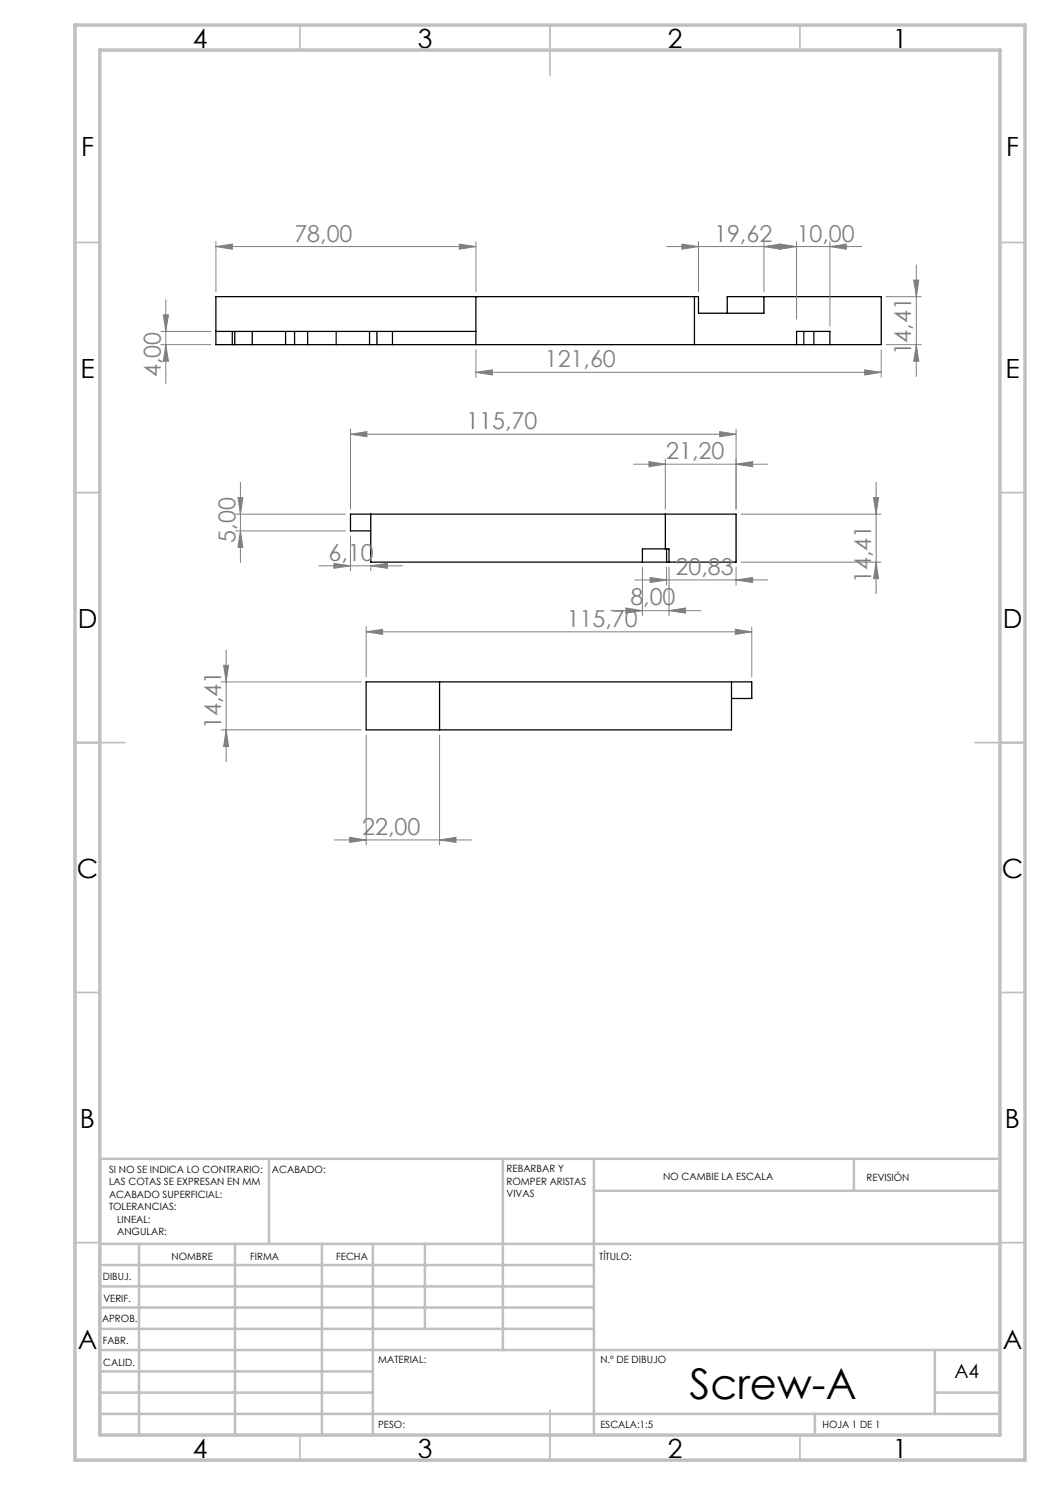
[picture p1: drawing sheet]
<svg xmlns="http://www.w3.org/2000/svg" width="210mm" height="297mm" viewBox="0 0 210 297" stroke-linecap="round" stroke-linejoin="round" font-family="sans-serif">
<g fill="none" stroke="#000" stroke-width=".25">
<path d="M95.2 59.3v9.6M138.9 59.3v9.6M152.8 59.3h-7.3v3.3M152.8 59.3v3.3h-13.1v-3.3h-96.5v9.6h3.8M152.8 59.3h23.4v9.6h-13.4M43.2 66.3h52M46.5 66.3v2.6M47 68.9h3.4M47 66.3v2.6M50.4 68.9h6.7M50.4 66.3v2.6M57.1 68.9h1.8"/>
<path d="M57.1 66.3v2.6M58.9 68.9h2.6M58.9 66.3v2.6M61.5 68.9h5.7M61.5 66.3v2.6M67.2 68.9h6.7M67.2 66.3v2.6M73.9 68.9h1.5M73.9 66.3v2.6M75.4 68.9h85.4M75.4 66.3v2.6M78.5 66.3v2.6"/>
<path d="M159.3 68.9v-2.6h6.7v2.6M160.8 68.9h2M160.8 66.3v2.6M162.8 66.3v2.6M74.2 102.8v9.6h73v-9.6h-77.1v3.4h4.1M128.5 112.4v-2.6h5.3v2.6M133.1 102.8v7M133.3 109.8v2.6M87.9 136.4v9.6M146.3 136.4v9.6h-73.1v-9.6h77.2v3.3h-4.1"/>
</g>
<g fill="none" stroke="#808080" stroke-width=".2">
<path d="M33.2 59.9v16.8M43.2 49.3l3.3-.5v1zM43.2 48.3v10M43.2 49.3h52M91.9 48.8l3.3 .5-3.3 .5zM95.2 48.3v10M133.3 49.3h39M136.4 48.8l3.3 .5-3.3 .5zM139.7 48.3v10M152.8 49.3l3.3-.5v1zM152.8 48.3v10M156 48.8l3.3 .5-3.3 .5z"/>
<path d="M159.3 48.3v15.5M166 49.3l3.3-.5v1zM166 48.3v17M177.2 59.3h7.1M182.7 56h1.1l-.5 3.3zM183.3 53v22.3M32.2 68.9h10M32.2 66.3h10M32.7 63h1l-.5 3.3zM33.2 68.9l.5 3.3h-1zM95.2 74.5l3.3-.5v1zM95.2 70v5.5"/>
<path d="M95.2 74.5h81M172.9 74l3.3 .5-3.3 .5zM176.2 70v5.5M177.2 68.9h7.1M183.3 68.9l.5 3.3h-1.1zM47.6 99.5h1l-.5 3.3zM48.1 96.5v16M70.1 86.9l3.3-.6v1zM70.1 85.8v16M70.1 86.9h77.1M126.7 92.8h26.9M129.8 92.3l3.3 .5-3.3 .5z"/>
<path d="M133.1 91.8v10M143.9 86.3l3.3 .6-3.3 .4zM147.2 92.8l3.3-.5v1zM147.2 85.8v16M174.7 99.5h1l-.5 3.3zM175.2 96.5v22.3M47.1 102.8h22M47.1 106.2h22M48.1 106.2l.5 3.3h-1zM63.7 113.2h16.8M66.8 112.7l3.3 .5-3.3 .5zM70.1 107.2v7"/>
<path d="M74.2 113.2l3.3-.5v1zM74.2 113.4v.8M127 116h26.6M128.5 113.4v9.7M130 115.5l3.3 .5-3.3 .5zM133.3 113.4v3.6M133.8 113.4v9.7M147.2 116l3.3-.5v1zM147.2 113.4v3.6M148.2 112.4h28M148.2 102.8h28M175.2 112.4l.5 3.3h-1z"/>
<path d="M44.2 136.4h28M44.7 133.1h1l-.5 3.3zM45.2 130v22.3M73.2 126.4l3.3-.5v1zM73.2 125.4v10M73.2 126.4h77.2M122.1 122.1h18.1M125.2 121.6l3.3 .5-3.3 .5zM133.8 122.1l3.3-.5v1zM147.1 125.9l3.3 .5-3.3 .5zM150.4 125.4v10M44.2 146h28"/>
<path d="M45.2 146l.5 3.3h-1zM73.2 147v22M87.9 147v22M66.9 168h27.4M69.9 167.5l3.3 .5-3.3 .5zM87.9 168l3.3-.5v1z"/>
</g>
<g fill="none" stroke="#c0c0c0" stroke-width=".35">
<path d="M60 5v5M110 5v10M160 5v5M15 48.5h5M200 48.5h5M15 98.5h5M200 98.5h5M15 148.5h10M195 148.5h10M15 198.5h5M200 198.5h5M15 248.5h5"/>
<path d="M200 248.5h5M60 287v5M110 282v10M160 287v5"/>
</g>
<g fill="none" stroke="#c0c0c0" stroke-width=".5">
<path d="M53.8 231.8v17M100.6 231.8v38.2M118.8 231.8v55.2M118.8 238.2h81.2M170.8 231.8v6.4M200 231.8h-180v55.2M20 248.8h180M20 257.3h98.8M20 253h98.8M27.8 248.8v38.2M47 248.8v38.2M64.4 248.8v38.2"/>
<path d="M74.6 248.8v38.2M85 248.8v17M20 265.8h98.8M20 261.5h98.8M20 278.5h54.6M20 274.3h54.6M20 270h180M187 278.5h13M187 270v12.8M20 282.8h180M163 282.8v4.2"/>
</g>
<path d="M15 5h190v287h-190zM20 10h180v277h-180z" fill="none" stroke="#c0c0c0" stroke-width=".7"/>
<g fill="#808080">
<path d="M91.9 48.8l3.3 .5-3.3 .5zM43.2 49.3l3.3-.5v1zM152.8 49.3l3.3-.5v1zM136.4 48.8l3.3 .5-3.3 .5zM166 49.3l3.3-.5v1zM156 48.8l3.3 .5-3.3 .5zM147.2 92.8l3.3-.5v1zM129.8 92.3l3.3 .5-3.3 .5zM133.8 122.1l3.3-.5v1zM125.2 121.6l3.3 .5-3.3 .5z"/>
<path d="M95.2 74.5l3.3-.5v1zM172.9 74l3.3 .5-3.3 .5zM130 115.5l3.3 .5-3.3 .5zM147.2 116l3.3-.5v1zM70.1 86.9l3.3-.6v1zM143.9 86.3l3.3 .6-3.3 .4zM66.8 112.7l3.3 .5-3.3 .5zM74.2 113.2l3.3-.5v1zM69.9 167.5l3.3 .5-3.3 .5zM87.9 168l3.3-.5v1zM73.2 126.4l3.3-.5v1zM147.1 125.9l3.3 .5-3.3 .5z"/>
<path d="M183.3 68.9l.5 3.3h-1.1zM182.7 56h1.1l-.5 3.3zM175.2 112.4l.5 3.3h-1zM174.7 99.5h1l-.5 3.3zM48.1 106.2l.5 3.3h-1zM47.6 99.5h1l-.5 3.3z"/>
<path d="M45.2 146l.5 3.3h-1zM44.7 133.1h1l-.5 3.3z"/>
<path d="M32.7 63h1l-.5 3.3zM33.2 68.9l.5 3.3h-1z"/>
</g>
<text font-size="8.5" x="137.9" y="279.7">Screw-A</text>
<g font-size="5.3">
<text x="38.5" y="9.5">4</text>
<text x="83.5" y="9.5">3</text>
<text x="133.6" y="9.5">2</text>
<text x="178.6" y="9.5">1</text>
<text x="16.2" y="31.3">F</text>
<text x="201.2" y="31.3">F</text>
<text x="16.1" y="75.5">E</text>
<text x="201.1" y="75.5">E</text>
<text x="15.5" y="125.5">D</text>
<text x="200.5" y="125.5">D</text>
<text x="15.4" y="175.5">C</text>
<text x="200.4" y="175.5">C</text>
<text x="16" y="225.5">B</text>
<text x="201" y="225.5">B</text>
<text x="15.5" y="269.8">A</text>
<text x="200.5" y="269.8">A</text>
<text x="38.5" y="291.5">4</text>
<text x="83.5" y="291.5">3</text>
<text x="133.6" y="291.5">2</text>
<text x="178.6" y="291.5">1</text>
</g>
<g font-size="4.7" fill="#808080">
<text x="58.9" y="48.3">78,00</text>
<text x="142.8" y="48.3">19,62</text>
<text x="159.3" y="48.3">10,00</text>
<text x="182.3" y="71.1" transform="rotate(-90 182.3 71.1)">14,41</text>
<text x="32.2" y="75.4" transform="rotate(-90 32.2 75.4)">4,00</text>
<text x="109" y="73.4">121,60</text>
<text x="93.3" y="85.8">115,70</text>
<text x="133.2" y="91.8">21,20</text>
<text x="47.1" y="108.5" transform="rotate(-90 47.1 108.5)">5,00</text>
<text x="65.7" y="112.1">6,10</text>
<text x="135.1" y="115">20,83</text>
<text x="174.2" y="116.6" transform="rotate(-90 174.2 116.6)">14,41</text>
<text x="113.3" y="125.3">115,70</text>
<text x="126.1" y="121.1">8,00</text>
<text x="44.2" y="145.8" transform="rotate(-90 44.2 145.8)">14,41</text>
<text x="72.4" y="167">22,00</text>
</g>
<text font-size="3.9" x="190.9" y="275.5">A4</text>
<g font-size="2">
<text x="21.8" y="234.6">SI NO SE INDICA LO CONTRARIO:</text>
<text x="21.8" y="237.1">LAS COTAS SE EXPRESAN EN MM</text>
<text x="21.8" y="239.6">ACABADO SUPERFICIAL:</text>
<text x="54.4" y="234.6">ACABADO:</text>
<text x="101.3" y="234.5">REBARBAR Y</text>
<text x="101.3" y="237">ROMPER ARISTAS</text>
<text x="101.3" y="239.5">VIVAS</text>
<text x="132.6" y="236">NO CAMBIE LA ESCALA</text>
<text x="173.3" y="236.2">REVISIÓN</text>
<text x="21.8" y="242.1">TOLERANCIAS:</text>
<text x="23.4" y="244.6">LINEAL:</text>
<text x="23.4" y="247.1">ANGULAR:</text>
<text x="34.3" y="252">NOMBRE</text>
<text x="50" y="251.9">FIRMA</text>
<text x="67.2" y="251.9">FECHA</text>
<text x="119.9" y="251.9">TÍTULO:</text>
<text x="20.6" y="256.1">DIBUJ.</text>
<text x="20.7" y="260.3">VERIF.</text>
<text x="20.4" y="264.4">APROB.</text>
<text x="20.5" y="268.8">FABR.</text>
<text x="20.7" y="273.1">CALID.</text>
<text x="75.6" y="272.5">MATERIAL:</text>
<text x="120.1" y="272.5">N.º DE DIBUJO</text>
<text x="75.6" y="285.5">PESO:</text>
<text x="120.1" y="285.6">ESCALA:1:5</text>
<text x="164.5" y="285.6">HOJA 1 DE 1</text>
</g>
</svg>
